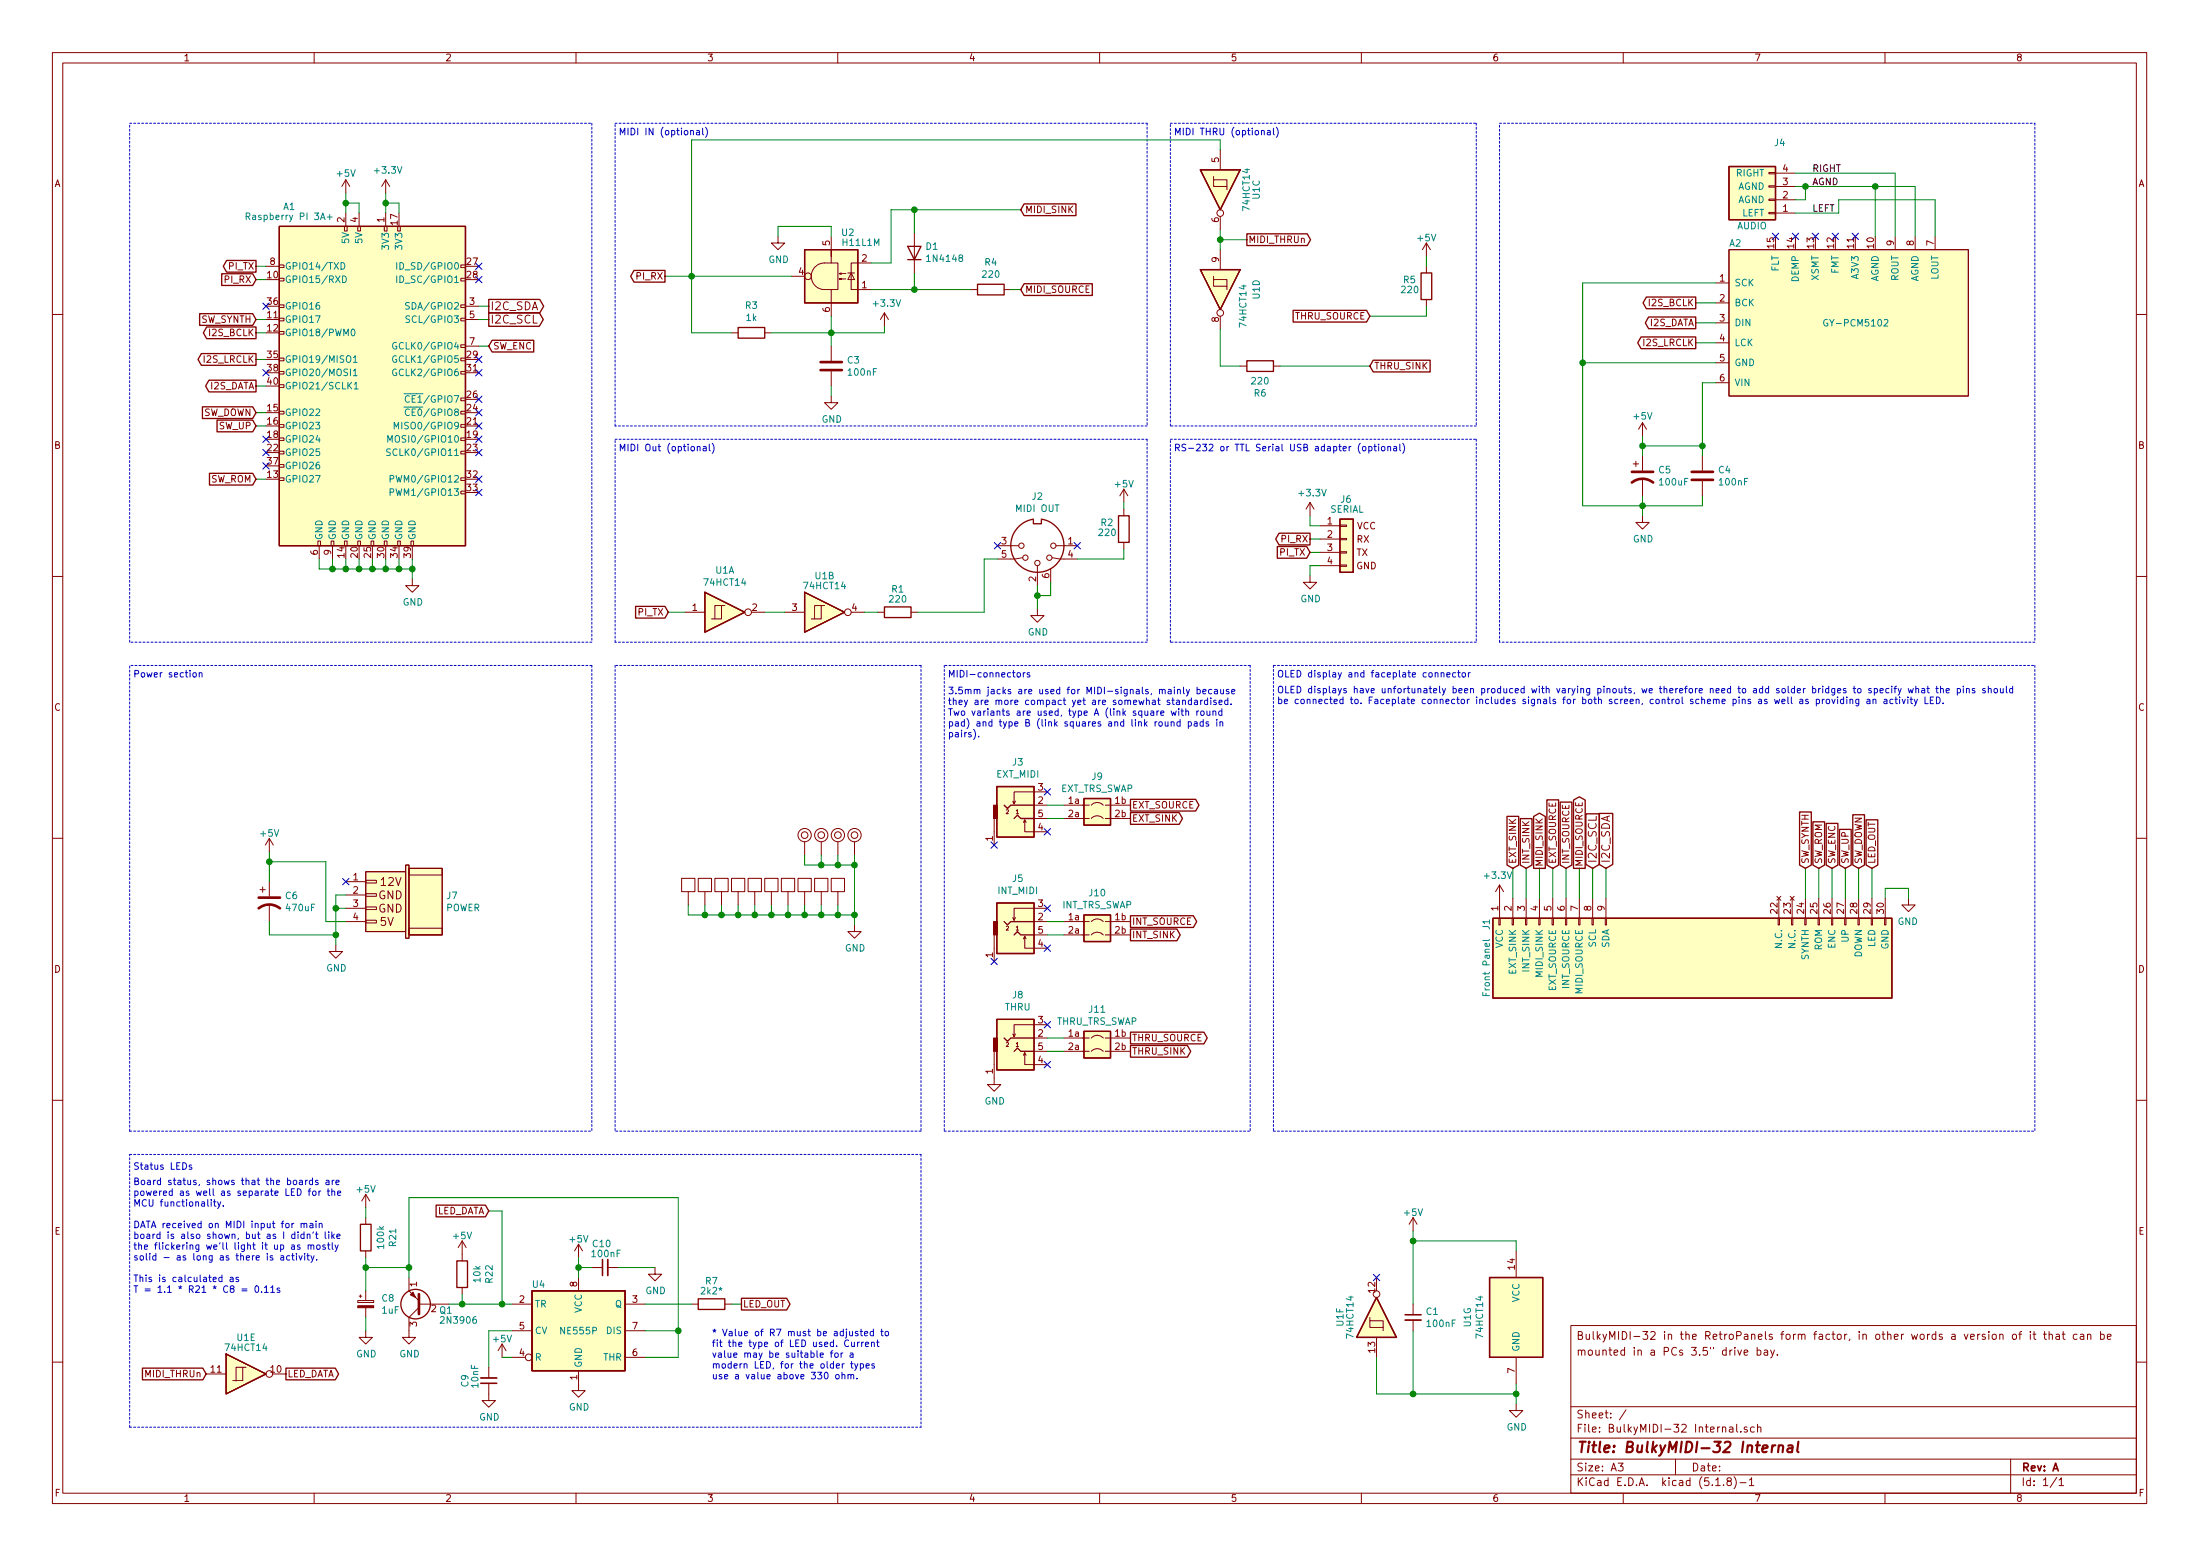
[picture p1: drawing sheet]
EESchema Schematic File Version 4
EELAYER 30 0
EELAYER END
$Descr A3 16535 11693
encoding utf-8
Sheet 1 1
Title "BulkyMIDI-32 Internal"
Date ""
Rev "A"
Comp ""
Comment1 ""
Comment2 ""
Comment3 "mounted in a PCs 3.5\" drive bay."
Comment4 "BulkyMIDI-32 in the RetroPanels form factor, in other words a version of it that can be"
$EndDescr
$Comp
L BulkyMIDI:Internal_Panel J1
U 1 1
P 12475 6950
F 0 "J1" H 12425 8250 50  0000 L CNN
F 1 "Front Panel" H 12575 8250 50  0000 L CNN
F 2 "BulkyMIDI-32:Internal_Panel" H 12475 6950 50  0001 C CNN
F 3 "~" H 12475 6950 50  0001 C CNN
	1    12475 6950
	0    -1   1    0   
$EndComp
$Comp
L power:GND #PWR0101
U 1 1
P 14350 6750
F 0 "#PWR0101" H 14350 6500 50  0001 C CNN
F 1 "GND" H 14355 6577 50  0000 C CNN
F 2 "" H 14350 6750 50  0001 C CNN
F 3 "" H 14350 6750 50  0001 C CNN
	1    14350 6750
	-1   0    0    -1  
$EndComp
Wire Wire Line
	14175 6750 14175 6675
$Comp
L power:+3.3V #PWR0118
U 1 1
P 11275 6750
F 0 "#PWR0118" H 11275 6600 50  0001 C CNN
F 1 "+3.3V" H 11290 6923 50  0000 C CNN
F 2 "" H 11275 6750 50  0001 C CNN
F 3 "" H 11275 6750 50  0001 C CNN
	1    11275 6750
	-1   0    0    -1  
$EndComp
Text GLabel 13575 6525 1    50   Input ~ 0
SW_SYNTH
Text GLabel 13875 6525 1    50   Input ~ 0
SW_UP
Text GLabel 13675 6525 1    50   Input ~ 0
SW_ROM
Text GLabel 13975 6525 1    50   Input ~ 0
SW_DOWN
Text GLabel 13775 6525 1    50   Input ~ 0
SW_ENC
Wire Wire Line
	13775 6525 13775 6750
Wire Wire Line
	13575 6750 13575 6525
Wire Wire Line
	13675 6750 13675 6525
Wire Wire Line
	13875 6750 13875 6525
Wire Wire Line
	13975 6750 13975 6525
Text GLabel 12075 6525 1    60   Input ~ 0
I2C_SDA
Text GLabel 11975 6525 1    60   Input ~ 0
I2C_SCL
Wire Wire Line
	11975 6525 11975 6750
Wire Wire Line
	12075 6750 12075 6525
Wire Wire Line
	14350 6750 14350 6675
Wire Wire Line
	14175 6675 14350 6675
Wire Wire Line
	11400 9325 11400 9400
$Comp
L power:GND #PWR0121
U 1 1
P 11400 10550
F 0 "#PWR0121" H 11400 10300 50  0001 C CNN
F 1 "GND" H 11405 10377 50  0000 C CNN
F 2 "" H 11400 10550 50  0001 C CNN
F 3 "" H 11400 10550 50  0001 C CNN
	1    11400 10550
	1    0    0    -1  
$EndComp
$Comp
L 74xx:74HC14 U1
U 7 1
P 11400 9900
F 0 "U1" V 11033 9900 50  0000 C CNN
F 1 "74HCT14" V 11124 9900 50  0000 C CNN
F 2 "Package_DIP:DIP-14_W7.62mm_Socket_LongPads" H 11400 9900 50  0001 C CNN
F 3 "http://www.ti.com/lit/gpn/sn74HC14" H 11400 9900 50  0001 C CNN
	7    11400 9900
	1    0    0    -1  
$EndComp
Wire Wire Line
	11400 10550 11400 10475
Wire Wire Line
	11400 10475 11400 10400
Connection ~ 11400 10475
Wire Notes Line
	975  8500 4450 8500
Wire Notes Line
	6925 8500 4625 8500
Wire Wire Line
	2025 7025 2025 6925
Wire Wire Line
	2525 7025 2525 7100
Wire Wire Line
	2525 7025 2025 7025
Wire Wire Line
	2450 6475 2450 6925
Wire Wire Line
	2025 6475 2025 6625
Wire Wire Line
	2025 6475 2025 6400
Connection ~ 2025 6475
Wire Wire Line
	2025 6475 2450 6475
Wire Notes Line
	9575 8500 15300 8500
Wire Wire Line
	10350 10200 10350 10475
NoConn ~ 10350 9600
$Comp
L 74xx:74HC14 U1
U 5 1
P 1850 10325
F 0 "U1" H 1850 10600 50  0000 C CNN
F 1 "74HCT14" H 1850 10525 50  0000 C CNN
F 2 "Package_DIP:DIP-14_W7.62mm_Socket_LongPads" H 1850 10325 50  0001 C CNN
F 3 "http://www.ti.com/lit/gpn/sn74HC14" H 1850 10325 50  0001 C CNN
	5    1850 10325
	1    0    0    -1  
$EndComp
Wire Notes Line
	7100 8500 9400 8500
Wire Wire Line
	10625 9250 10625 9325
Wire Wire Line
	11400 9325 10625 9325
Connection ~ 10625 9325
Wire Wire Line
	10625 9325 10625 9800
Wire Wire Line
	10350 10475 10625 10475
Wire Wire Line
	10625 10475 11400 10475
Connection ~ 10625 10475
Wire Wire Line
	10625 10000 10625 10475
$Comp
L power:+5V #PWR020
U 1 1
P 10625 9250
F 0 "#PWR020" H 10625 9100 50  0001 C CNN
F 1 "+5V" H 10625 9390 50  0000 C CNN
F 2 "" H 10625 9250 50  0000 C CNN
F 3 "" H 10625 9250 50  0000 C CNN
	1    10625 9250
	1    0    0    -1  
$EndComp
$Comp
L 74xx:74HC14 U1
U 6 1
P 10350 9900
F 0 "U1" H 10350 10175 50  0000 C CNN
F 1 "74HCT14" H 10350 10100 50  0000 C CNN
F 2 "Package_DIP:DIP-14_W7.62mm_Socket_LongPads" H 10350 9900 50  0001 C CNN
F 3 "http://www.ti.com/lit/gpn/sn74HC14" H 10350 9900 50  0001 C CNN
	6    10350 9900
	0    -1   -1   0   
$EndComp
$Comp
L Device:CP1 C6
U 1 1
P 2025 6775
F 0 "C6" H 2140 6821 50  0000 L CNN
F 1 "470uF" H 2140 6730 50  0000 L CNN
F 2 "Capacitor_THT:CP_Radial_D8.0mm_P3.50mm" H 2025 6775 50  0001 C CNN
F 3 "~" H 2025 6775 50  0001 C CNN
	1    2025 6775
	1    0    0    -1  
$EndComp
$Comp
L Device:C_Small C1
U 1 1
P 10625 9900
F 0 "C1" H 10717 9946 50  0000 L CNN
F 1 "100nF" H 10717 9855 50  0000 L CNN
F 2 "Capacitor_THT:C_Disc_D5.0mm_W2.5mm_P5.00mm" H 10625 9900 50  0001 C CNN
F 3 "~" H 10625 9900 50  0001 C CNN
	1    10625 9900
	1    0    0    -1  
$EndComp
$Comp
L power:+5V #PWR0106
U 1 1
P 2025 6400
F 0 "#PWR0106" H 2025 6250 50  0001 C CNN
F 1 "+5V" H 2025 6540 50  0000 C CNN
F 2 "" H 2025 6400 50  0000 C CNN
F 3 "" H 2025 6400 50  0000 C CNN
	1    2025 6400
	1    0    0    -1  
$EndComp
NoConn ~ 2600 6625
Connection ~ 2525 7025
Wire Wire Line
	2525 7025 2525 6825
$Comp
L power:GND #PWR02
U 1 1
P 2525 7100
F 0 "#PWR02" H 2525 6850 50  0001 C CNN
F 1 "GND" H 2530 6927 50  0000 C CNN
F 2 "" H 2525 7100 50  0001 C CNN
F 3 "" H 2525 7100 50  0001 C CNN
	1    2525 7100
	1    0    0    -1  
$EndComp
Wire Wire Line
	2600 6825 2525 6825
Connection ~ 2525 6825
Wire Wire Line
	2525 6725 2525 6825
Wire Wire Line
	2600 6725 2525 6725
Wire Wire Line
	2450 6925 2600 6925
$Comp
L floppy:Power_Input J7
U 1 1
P 2800 6725
F 0 "J7" H 3353 6721 50  0000 L CNN
F 1 "POWER" H 3353 6630 50  0000 L CNN
F 2 "RetroPanel:Molex_KK-254_1x04_P2.54mm_Horizontal" H 2800 6725 50  0001 C CNN
F 3 "~" H 2800 6725 50  0001 C CNN
	1    2800 6725
	1    0    0    -1  
$EndComp
Wire Wire Line
	6050 6425 6050 6500
$Comp
L mounting:Mounting_Pin M16
U 1 1
P 6050 6275
F 0 "M16" H 6050 6375 50  0001 C CNN
F 1 "Mounting_Pin" H 6050 6200 50  0001 C CNN
F 2 "mounting:M3_pin" H 6050 6275 50  0001 C CNN
F 3 "~" H 6050 6275 50  0001 C CNN
	1    6050 6275
	1    0    0    -1  
$EndComp
Wire Wire Line
	5175 6800 5175 6875
$Comp
L mounting:Mounting_Pad M15
U 1 1
P 5175 6650
F 0 "M15" H 5175 6750 50  0001 C CNN
F 1 "Mounting_Pad" H 5175 6575 50  0001 C CNN
F 2 "mounting:Pad_pin" H 5175 6650 50  0001 C CNN
F 3 "~" H 5175 6650 50  0001 C CNN
	1    5175 6650
	1    0    0    -1  
$EndComp
Wire Wire Line
	5300 6800 5300 6875
$Comp
L mounting:Mounting_Pad M14
U 1 1
P 5300 6650
F 0 "M14" H 5300 6750 50  0001 C CNN
F 1 "Mounting_Pad" H 5300 6575 50  0001 C CNN
F 2 "mounting:B.Pad_pin" H 5300 6650 50  0001 C CNN
F 3 "~" H 5300 6650 50  0001 C CNN
	1    5300 6650
	1    0    0    -1  
$EndComp
Wire Wire Line
	5175 6875 5300 6875
Wire Wire Line
	5425 6800 5425 6875
$Comp
L mounting:Mounting_Pad M13
U 1 1
P 5425 6650
F 0 "M13" H 5425 6750 50  0001 C CNN
F 1 "Mounting_Pad" H 5425 6575 50  0001 C CNN
F 2 "mounting:Pad_pin" H 5425 6650 50  0001 C CNN
F 3 "~" H 5425 6650 50  0001 C CNN
	1    5425 6650
	1    0    0    -1  
$EndComp
Connection ~ 5425 6875
Connection ~ 5300 6875
Wire Wire Line
	5300 6875 5425 6875
Wire Wire Line
	5425 6875 5550 6875
Connection ~ 5550 6875
Wire Wire Line
	5550 6800 5550 6875
$Comp
L mounting:Mounting_Pad M12
U 1 1
P 5550 6650
F 0 "M12" H 5550 6750 50  0001 C CNN
F 1 "Mounting_Pad" H 5550 6575 50  0001 C CNN
F 2 "mounting:Pad_pin" H 5550 6650 50  0001 C CNN
F 3 "~" H 5550 6650 50  0001 C CNN
	1    5550 6650
	1    0    0    -1  
$EndComp
Wire Wire Line
	5550 6875 5675 6875
Connection ~ 5675 6875
Wire Wire Line
	5675 6800 5675 6875
$Comp
L mounting:Mounting_Pad M11
U 1 1
P 5675 6650
F 0 "M11" H 5675 6750 50  0001 C CNN
F 1 "Mounting_Pad" H 5675 6575 50  0001 C CNN
F 2 "mounting:Pad_pin" H 5675 6650 50  0001 C CNN
F 3 "~" H 5675 6650 50  0001 C CNN
	1    5675 6650
	1    0    0    -1  
$EndComp
Connection ~ 5925 6875
Wire Wire Line
	5925 6800 5925 6875
Wire Wire Line
	5675 6875 5800 6875
Wire Wire Line
	5800 6875 5925 6875
Connection ~ 5800 6875
Wire Wire Line
	5800 6800 5800 6875
$Comp
L mounting:Mounting_Pad M9
U 1 1
P 5800 6650
F 0 "M9" H 5800 6750 50  0001 C CNN
F 1 "Mounting_Pad" H 5800 6575 50  0001 C CNN
F 2 "mounting:Pad_pin" H 5800 6650 50  0001 C CNN
F 3 "~" H 5800 6650 50  0001 C CNN
	1    5800 6650
	1    0    0    -1  
$EndComp
$Comp
L mounting:Mounting_Pad M10
U 1 1
P 5925 6650
F 0 "M10" H 5925 6750 50  0001 C CNN
F 1 "Mounting_Pad" H 5925 6575 50  0001 C CNN
F 2 "mounting:Pad_pin" H 5925 6650 50  0001 C CNN
F 3 "~" H 5925 6650 50  0001 C CNN
	1    5925 6650
	1    0    0    -1  
$EndComp
Wire Wire Line
	5925 6875 6050 6875
Connection ~ 6050 6875
Wire Wire Line
	6050 6800 6050 6875
Wire Wire Line
	6050 6875 6175 6875
Connection ~ 6175 6875
Wire Wire Line
	6175 6800 6175 6875
Wire Wire Line
	6175 6875 6300 6875
Wire Wire Line
	6300 6875 6425 6875
Connection ~ 6300 6875
Wire Wire Line
	6300 6800 6300 6875
$Comp
L mounting:Mounting_Pad M7
U 1 1
P 6050 6650
F 0 "M7" H 6050 6750 50  0001 C CNN
F 1 "Mounting_Pad" H 6050 6575 50  0001 C CNN
F 2 "mounting:B.Pad_pin" H 6050 6650 50  0001 C CNN
F 3 "~" H 6050 6650 50  0001 C CNN
	1    6050 6650
	1    0    0    -1  
$EndComp
$Comp
L mounting:Mounting_Pad M8
U 1 1
P 6175 6650
F 0 "M8" H 6175 6750 50  0001 C CNN
F 1 "Mounting_Pad" H 6175 6575 50  0001 C CNN
F 2 "mounting:Pad_pin" H 6175 6650 50  0001 C CNN
F 3 "~" H 6175 6650 50  0001 C CNN
	1    6175 6650
	1    0    0    -1  
$EndComp
Wire Wire Line
	6425 6875 6425 6950
Connection ~ 6425 6875
Wire Wire Line
	6425 6500 6425 6875
$Comp
L mounting:Mounting_Pad M5
U 1 1
P 6300 6650
F 0 "M5" H 6300 6750 50  0001 C CNN
F 1 "Mounting_Pad" H 6300 6575 50  0001 C CNN
F 2 "mounting:Pad_pin" H 6300 6650 50  0001 C CNN
F 3 "~" H 6300 6650 50  0001 C CNN
	1    6300 6650
	1    0    0    -1  
$EndComp
Connection ~ 6425 6500
Wire Wire Line
	6425 6425 6425 6500
Wire Wire Line
	6300 6500 6425 6500
Connection ~ 6300 6500
Wire Wire Line
	6300 6425 6300 6500
Wire Wire Line
	6050 6500 6175 6500
Wire Wire Line
	6175 6500 6300 6500
Connection ~ 6175 6500
Wire Wire Line
	6175 6425 6175 6500
$Comp
L power:GND #PWR0111
U 1 1
P 6425 6950
F 0 "#PWR0111" H 6425 6700 50  0001 C CNN
F 1 "GND" H 6430 6777 50  0000 C CNN
F 2 "" H 6425 6950 50  0001 C CNN
F 3 "" H 6425 6950 50  0001 C CNN
	1    6425 6950
	1    0    0    -1  
$EndComp
$Comp
L mounting:Mounting_Pin M3
U 1 1
P 6425 6275
F 0 "M3" H 6425 6375 50  0001 C CNN
F 1 "Mounting_Pin" H 6425 6200 50  0001 C CNN
F 2 "mounting:M3_pin" H 6425 6275 50  0001 C CNN
F 3 "~" H 6425 6275 50  0001 C CNN
	1    6425 6275
	1    0    0    -1  
$EndComp
$Comp
L mounting:Mounting_Pin M2
U 1 1
P 6300 6275
F 0 "M2" H 6300 6375 50  0001 C CNN
F 1 "Mounting_Pin" H 6300 6200 50  0001 C CNN
F 2 "mounting:M3_pin" H 6300 6275 50  0001 C CNN
F 3 "~" H 6300 6275 50  0001 C CNN
	1    6300 6275
	1    0    0    -1  
$EndComp
$Comp
L mounting:Mounting_Pin M1
U 1 1
P 6175 6275
F 0 "M1" H 6175 6375 50  0001 C CNN
F 1 "Mounting_Pin" H 6175 6200 50  0001 C CNN
F 2 "mounting:M3_pin" H 6175 6275 50  0001 C CNN
F 3 "~" H 6175 6275 50  0001 C CNN
	1    6175 6275
	1    0    0    -1  
$EndComp
Text Label 13625 1400 0    50   ~ 0
AGND
Wire Wire Line
	13500 1300 14250 1300
Wire Wire Line
	13825 1500 14550 1500
Text Label 13625 1600 0    50   ~ 0
LEFT
Text Label 13625 1300 0    50   ~ 0
RIGHT
Wire Wire Line
	13500 1600 13825 1600
Wire Wire Line
	13825 1600 13825 1500
Wire Wire Line
	13500 1400 13575 1400
Connection ~ 13575 1400
Wire Wire Line
	13575 1500 13575 1400
Wire Wire Line
	13500 1500 13575 1500
$Comp
L BulkyMIDI:Analog_Audio J4
U 1 1
P 13300 1500
F 0 "J4" H 13218 1075 50  0000 C CNN
F 1 "AUDIO" H 13425 1700 50  0000 C CNN
F 2 "Connector_PinHeader_2.54mm:PinHeader_1x04_P2.54mm_Horizontal" H 13300 1500 50  0001 C CNN
F 3 "~" H 13300 1500 50  0001 C CNN
	1    13300 1500
	-1   0    0    1   
$EndComp
Wire Wire Line
	5750 4600 5900 4600
Wire Wire Line
	9175 1725 9175 1800
Wire Notes Line
	975  8500 975  5000
Wire Notes Line
	4450 5000 4450 8500
Wire Notes Line
	4450 5000 975  5000
Text Notes 1000 5100 0    50   ~ 0
Power section
Wire Notes Line
	4625 5000 4625 8500
Wire Notes Line
	6925 5000 4625 5000
Wire Notes Line
	6925 5000 6925 8500
$Comp
L Device:R R6
U 1 1
P 9475 2750
F 0 "R6" V 9268 2750 50  0000 C CNN
F 1 "220" V 9359 2750 50  0000 C CNN
F 2 "resistor:R_Axial_DIN0207_L6.3mm_D2.5mm_P10.16mm_Horizontal" V 9405 2750 50  0001 C CNN
F 3 "~" H 9475 2750 50  0001 C CNN
	1    9475 2750
	0    -1   -1   0   
$EndComp
$Comp
L power:+5V #PWR019
U 1 1
P 10725 1925
F 0 "#PWR019" H 10725 1775 50  0001 C CNN
F 1 "+5V" H 10725 2065 50  0000 C CNN
F 2 "" H 10725 1925 50  0000 C CNN
F 3 "" H 10725 1925 50  0000 C CNN
	1    10725 1925
	1    0    0    -1  
$EndComp
$Comp
L Device:R R5
U 1 1
P 10725 2150
F 0 "R5" H 10650 2200 50  0000 R CNN
F 1 "220" H 10675 2125 50  0000 R CNN
F 2 "resistor:R_Axial_DIN0207_L6.3mm_D2.5mm_P10.16mm_Horizontal" V 10655 2150 50  0001 C CNN
F 3 "~" H 10725 2150 50  0001 C CNN
	1    10725 2150
	1    0    0    -1  
$EndComp
Wire Wire Line
	10725 2300 10725 2375
Wire Wire Line
	10725 1925 10725 2000
Wire Wire Line
	10300 2375 10725 2375
Wire Wire Line
	9175 2750 9175 2475
Wire Wire Line
	9325 2750 9175 2750
Wire Notes Line
	9575 5000 15300 5000
Wire Wire Line
	14550 1500 14550 1775
Wire Wire Line
	14250 1300 14250 1775
Wire Wire Line
	14400 1400 14400 1775
Wire Wire Line
	14100 1400 14100 1775
Wire Wire Line
	14100 1400 14400 1400
Wire Wire Line
	13575 1400 14100 1400
Connection ~ 14100 1400
Wire Wire Line
	5200 1050 9175 1050
Wire Wire Line
	9175 1050 9175 1125
Wire Wire Line
	6900 4600 7400 4600
Wire Wire Line
	6500 4600 6600 4600
Text Notes 9600 5300 0    50   ~ 0
OLED displays have unfortunately been produced with varying pinouts, we therefore need to add solder bridges to specify what the pins should\nbe connected to. Faceplate connector includes signals for both screen, control scheme pins as well as providing an activity LED.
Text Notes 9600 5100 0    50   ~ 0
OLED display and faceplate connector
Wire Notes Line
	9400 5000 7100 5000
Wire Notes Line
	9575 5000 9575 8500
Wire Notes Line
	9400 5000 9400 8500
Wire Notes Line
	7100 5000 7100 8500
Wire Notes Line
	15300 5000 15300 8500
Wire Notes Line
	975  925  4450 925 
Wire Notes Line
	975  4825 975  925 
Wire Notes Line
	4450 4825 975  4825
Wire Notes Line
	4450 925  4450 4825
Wire Notes Line
	15300 4825 11275 4825
Wire Notes Line
	15300 925  15300 4825
Wire Notes Line
	11275 925  15300 925 
Wire Notes Line
	11275 4825 11275 925 
Text Notes 8825 3400 0    50   ~ 0
RS-232 or TTL Serial USB adapter (optional)
Wire Notes Line
	8800 4825 8800 3300
Wire Notes Line
	11100 4825 8800 4825
Wire Notes Line
	11100 3300 11100 4825
Wire Notes Line
	8800 3300 11100 3300
Wire Wire Line
	9850 4150 9925 4150
Text GLabel 9850 4150 0    50   Input ~ 0
PI_TX
Wire Wire Line
	9850 4050 9925 4050
Text GLabel 9850 4050 0    50   Output ~ 0
PI_RX
$Comp
L power:GND #PWR0109
U 1 1
P 9850 4325
F 0 "#PWR0109" H 9850 4075 50  0001 C CNN
F 1 "GND" H 9855 4152 50  0000 C CNN
F 2 "" H 9850 4325 50  0001 C CNN
F 3 "" H 9850 4325 50  0001 C CNN
	1    9850 4325
	1    0    0    -1  
$EndComp
Wire Wire Line
	9850 4250 9850 4325
Wire Wire Line
	9925 4250 9850 4250
Wire Wire Line
	9850 3950 9925 3950
Wire Wire Line
	9850 3875 9850 3950
$Comp
L power:+3.3V #PWR0108
U 1 1
P 9850 3875
F 0 "#PWR0108" H 9850 3725 50  0001 C CNN
F 1 "+3.3V" H 9865 4048 50  0000 C CNN
F 2 "" H 9850 3875 50  0001 C CNN
F 3 "" H 9850 3875 50  0001 C CNN
	1    9850 3875
	1    0    0    -1  
$EndComp
$Comp
L BulkyMIDI:Serial_Adapter J6
U 1 1
P 10125 4050
F 0 "J6" H 10075 4350 50  0000 L CNN
F 1 "SERIAL" H 10000 4275 50  0000 L CNN
F 2 "Connector_PinHeader_2.54mm:PinHeader_1x04_P2.54mm_Vertical" H 10125 4050 50  0001 C CNN
F 3 "~" H 10125 4050 50  0001 C CNN
	1    10125 4050
	1    0    0    -1  
$EndComp
Text Notes 4650 1025 0    50   ~ 0
MIDI IN (optional)
Wire Wire Line
	6250 1700 6250 1775
Wire Wire Line
	3600 2600 3675 2600
Text GLabel 3675 2600 2    50   Input ~ 0
SW_ENC
Wire Wire Line
	1925 2400 2000 2400
Wire Wire Line
	2000 3200 1925 3200
Wire Wire Line
	1925 3100 2000 3100
Wire Wire Line
	2000 3600 1925 3600
Text GLabel 1925 3100 0    50   Input ~ 0
SW_DOWN
Text GLabel 1925 3200 0    50   Input ~ 0
SW_UP
Text GLabel 1925 3600 0    50   Input ~ 0
SW_ROM
Text GLabel 1925 2400 0    50   Input ~ 0
SW_SYNTH
Wire Wire Line
	6250 2375 6250 2500
Wire Wire Line
	6650 2450 6650 2500
$Comp
L power:+3.3V #PWR0107
U 1 1
P 6650 2450
F 0 "#PWR0107" H 6650 2300 50  0001 C CNN
F 1 "+3.3V" H 6665 2623 50  0000 C CNN
F 2 "" H 6650 2450 50  0001 C CNN
F 3 "" H 6650 2450 50  0001 C CNN
	1    6650 2450
	1    0    0    -1  
$EndComp
Wire Wire Line
	5850 1775 5850 1700
$Comp
L power:GND #PWR0105
U 1 1
P 5850 1775
F 0 "#PWR0105" H 5850 1525 50  0001 C CNN
F 1 "GND" H 5855 1602 50  0000 C CNN
F 2 "" H 5850 1775 50  0001 C CNN
F 3 "" H 5850 1775 50  0001 C CNN
	1    5850 1775
	1    0    0    -1  
$EndComp
Wire Notes Line
	4625 4825 4625 3300
Wire Notes Line
	8625 4825 4625 4825
Wire Notes Line
	8625 3300 8625 4825
Wire Notes Line
	4625 3300 8625 3300
Wire Notes Line
	8800 3200 8800 925 
Wire Notes Line
	11100 3200 8800 3200
Wire Notes Line
	11100 925  11100 3200
Wire Notes Line
	8800 925  11100 925 
Wire Wire Line
	5000 2075 5200 2075
Wire Notes Line
	4625 925  8625 925 
Wire Notes Line
	4625 3200 4625 925 
Wire Notes Line
	8625 3200 4625 3200
Wire Notes Line
	8625 925  8625 3200
Wire Wire Line
	6250 2975 6250 2900
Wire Wire Line
	11900 2725 12900 2725
Wire Wire Line
	11900 2125 12900 2125
Wire Wire Line
	11900 2725 11900 2125
Connection ~ 11900 2725
Wire Wire Line
	11900 3800 11900 2725
Wire Wire Line
	11900 3800 12350 3800
Wire Wire Line
	12350 3800 12800 3800
Wire Wire Line
	12350 3800 12350 3875
Wire Wire Line
	12350 3800 12350 3725
Connection ~ 12350 3800
Wire Wire Line
	12800 2875 12900 2875
Wire Wire Line
	12800 3350 12800 3425
Wire Wire Line
	12350 3350 12350 3425
Wire Wire Line
	12350 3350 12800 3350
Connection ~ 12800 3350
Wire Wire Line
	12800 2875 12800 3350
Connection ~ 12350 3350
Wire Wire Line
	12350 3275 12350 3350
$Comp
L power:+5V #PWR0104
U 1 1
P 12350 3275
F 0 "#PWR0104" H 12350 3125 50  0001 C CNN
F 1 "+5V" H 12350 3425 50  0000 C CNN
F 2 "" H 12350 3275 50  0001 C CNN
F 3 "" H 12350 3275 50  0001 C CNN
	1    12350 3275
	1    0    0    -1  
$EndComp
Wire Wire Line
	12750 2575 12900 2575
Wire Wire Line
	12750 2425 12900 2425
Wire Wire Line
	12750 2275 12900 2275
NoConn ~ 3600 2000
NoConn ~ 3600 2100
NoConn ~ 3600 2700
NoConn ~ 3600 2800
NoConn ~ 3600 3000
NoConn ~ 3600 3100
NoConn ~ 3600 3200
NoConn ~ 3600 3300
NoConn ~ 3600 3400
NoConn ~ 3600 3600
NoConn ~ 3600 3700
NoConn ~ 2000 3500
NoConn ~ 2000 3400
NoConn ~ 2000 3300
NoConn ~ 2000 2800
NoConn ~ 2000 2300
Wire Wire Line
	2900 1450 2900 1525
Wire Wire Line
	2600 1450 2600 1525
Wire Wire Line
	3000 1525 3000 1600
Wire Wire Line
	2900 1525 3000 1525
Wire Wire Line
	2700 1525 2700 1600
Wire Wire Line
	2600 1525 2700 1525
Wire Wire Line
	1925 2700 2000 2700
Wire Wire Line
	1925 2900 2000 2900
Text GLabel 5000 2075 0    50   Output ~ 0
PI_RX
Wire Wire Line
	1925 2100 2000 2100
Text GLabel 1925 2100 0    50   Input ~ 0
PI_RX
Wire Wire Line
	1925 2000 2000 2000
Text GLabel 1925 2000 0    50   Output ~ 0
PI_TX
Wire Wire Line
	6875 1575 6700 1575
Wire Wire Line
	6875 1575 6875 1750
Wire Wire Line
	6700 1575 6700 1975
Text Notes 8825 1025 0    50   ~ 0
MIDI THRU (optional)
Text Notes 4650 3400 0    50   ~ 0
MIDI Out (optional)
$Comp
L Device:R R1
U 1 1
P 6750 4600
F 0 "R1" V 6575 4600 50  0000 C CNN
F 1 "220" V 6650 4600 50  0000 C CNN
F 2 "resistor:R_Axial_DIN0207_L6.3mm_D2.5mm_P10.16mm_Horizontal" V 6680 4600 50  0001 C CNN
F 3 "~" H 6750 4600 50  0001 C CNN
	1    6750 4600
	0    1    1    0   
$EndComp
Wire Wire Line
	5025 4600 5150 4600
Text GLabel 5025 4600 0    50   Input ~ 0
PI_TX
Wire Wire Line
	5200 1050 5200 2075
Wire Wire Line
	5200 2075 5200 2500
Connection ~ 5200 2075
$Comp
L 74xx:74HC14 U1
U 4 1
P 9175 2175
F 0 "U1" H 9175 2450 50  0000 C CNN
F 1 "74HCT14" H 9300 2350 50  0000 C CNN
F 2 "Package_DIP:DIP-14_W7.62mm_Socket_LongPads" H 9175 2175 50  0001 C CNN
F 3 "http://www.ti.com/lit/gpn/sn74HC14" H 9175 2175 50  0001 C CNN
	4    9175 2175
	0    1    1    0   
$EndComp
$Comp
L 74xx:74HC14 U1
U 3 1
P 9175 1425
F 0 "U1" H 9175 1700 50  0000 C CNN
F 1 "74HCT14" H 9175 1625 50  0000 C CNN
F 2 "Package_DIP:DIP-14_W7.62mm_Socket_LongPads" H 9175 1425 50  0001 C CNN
F 3 "http://www.ti.com/lit/gpn/sn74HC14" H 9175 1425 50  0001 C CNN
	3    9175 1425
	0    1    1    0   
$EndComp
$Comp
L 74xx:74HC14 U1
U 2 1
P 6200 4600
F 0 "U1" H 6200 4875 50  0000 C CNN
F 1 "74HCT14" H 6200 4800 50  0000 C CNN
F 2 "Package_DIP:DIP-14_W7.62mm_Socket_LongPads" H 6200 4600 50  0001 C CNN
F 3 "http://www.ti.com/lit/gpn/sn74HC14" H 6200 4600 50  0001 C CNN
	2    6200 4600
	1    0    0    -1  
$EndComp
$Comp
L 74xx:74HC14 U1
U 1 1
P 5450 4600
F 0 "U1" H 5450 4917 50  0000 C CNN
F 1 "74HCT14" H 5450 4826 50  0000 C CNN
F 2 "Package_DIP:DIP-14_W7.62mm_Socket_LongPads" H 5450 4600 50  0001 C CNN
F 3 "http://www.ti.com/lit/gpn/sn74HC14" H 5450 4600 50  0001 C CNN
	1    5450 4600
	1    0    0    -1  
$EndComp
NoConn ~ 13350 1775
NoConn ~ 13500 1775
NoConn ~ 13650 1775
NoConn ~ 13800 1775
NoConn ~ 13950 1775
Text GLabel 12750 2575 0    50   Output ~ 0
I2S_LRCLK
Text GLabel 12750 2425 0    50   Output ~ 0
I2S_DATA
Text GLabel 1925 2900 0    50   Output ~ 0
I2S_DATA
Text GLabel 12750 2275 0    50   Output ~ 0
I2S_BCLK
$Comp
L gy-pcm5102:GY-PCM5102 A2
U 1 1
P 13900 2425
F 0 "A2" H 13000 3025 50  0000 L CNN
F 1 "GY-PCM5102" H 13700 2425 50  0000 L CNN
F 2 "BulkyMIDI-32:GY-PCM5102" H 13200 2325 50  0001 C CNN
F 3 "" H 13200 2325 50  0001 C CNN
	1    13900 2425
	1    0    0    -1  
$EndComp
$Comp
L power:GND #PWR016
U 1 1
P 12350 3875
F 0 "#PWR016" H 12350 3625 50  0001 C CNN
F 1 "GND" H 12355 3702 50  0000 C CNN
F 2 "" H 12350 3875 50  0001 C CNN
F 3 "" H 12350 3875 50  0001 C CNN
	1    12350 3875
	1    0    0    -1  
$EndComp
Wire Wire Line
	12800 3725 12800 3800
$Comp
L Device:CP1 C5
U 1 1
P 12350 3575
F 0 "C5" H 12465 3621 50  0000 L CNN
F 1 "100uF" H 12465 3530 50  0000 L CNN
F 2 "Capacitor_THT:CP_Radial_D6.3mm_P2.50mm" H 12350 3575 50  0001 C CNN
F 3 "~" H 12350 3575 50  0001 C CNN
	1    12350 3575
	1    0    0    -1  
$EndComp
Text GLabel 1925 2700 0    50   Output ~ 0
I2S_LRCLK
Text GLabel 1925 2500 0    50   Output ~ 0
I2S_BCLK
$Comp
L Device:C C4
U 1 1
P 12800 3575
F 0 "C4" H 12915 3621 50  0000 L CNN
F 1 "100nF" H 12915 3530 50  0000 L CNN
F 2 "Capacitor_THT:C_Rect_L7.0mm_W2.0mm_P5.00mm" H 12838 3425 50  0001 C CNN
F 3 "~" H 12800 3575 50  0001 C CNN
	1    12800 3575
	1    0    0    -1  
$EndComp
$Comp
L Device:R R4
U 1 1
P 7450 2175
F 0 "R4" V 7243 2175 50  0000 C CNN
F 1 "220" V 7334 2175 50  0000 C CNN
F 2 "resistor:R_Axial_DIN0207_L6.3mm_D2.5mm_P10.16mm_Horizontal" V 7380 2175 50  0001 C CNN
F 3 "~" H 7450 2175 50  0001 C CNN
	1    7450 2175
	0    1    1    0   
$EndComp
Wire Wire Line
	5500 2500 5200 2500
Wire Wire Line
	5800 2500 6250 2500
Wire Wire Line
	5200 2075 5950 2075
Connection ~ 6250 2500
Wire Wire Line
	6250 2600 6250 2500
$Comp
L power:GND #PWR013
U 1 1
P 6250 2975
F 0 "#PWR013" H 6250 2725 50  0001 C CNN
F 1 "GND" H 6255 2802 50  0000 C CNN
F 2 "" H 6250 2975 50  0001 C CNN
F 3 "" H 6250 2975 50  0001 C CNN
	1    6250 2975
	1    0    0    -1  
$EndComp
Wire Wire Line
	6250 2500 6650 2500
Wire Wire Line
	5850 1700 6250 1700
Wire Wire Line
	6875 2175 6550 2175
Wire Wire Line
	7300 2175 6875 2175
Connection ~ 6875 2175
Wire Wire Line
	6875 2050 6875 2175
Wire Wire Line
	6700 1975 6550 1975
$Comp
L Device:C C3
U 1 1
P 6250 2750
F 0 "C3" H 6365 2796 50  0000 L CNN
F 1 "100nF" H 6365 2705 50  0000 L CNN
F 2 "Capacitor_THT:C_Rect_L7.0mm_W2.0mm_P5.00mm" H 6288 2600 50  0001 C CNN
F 3 "~" H 6250 2750 50  0001 C CNN
	1    6250 2750
	1    0    0    -1  
$EndComp
$Comp
L Device:R R3
U 1 1
P 5650 2500
F 0 "R3" V 5443 2500 50  0000 C CNN
F 1 "1k" V 5534 2500 50  0000 C CNN
F 2 "resistor:R_Axial_DIN0207_L6.3mm_D2.5mm_P10.16mm_Horizontal" V 5580 2500 50  0001 C CNN
F 3 "~" H 5650 2500 50  0001 C CNN
	1    5650 2500
	0    1    1    0   
$EndComp
$Comp
L Isolator:H11L1 U2
U 1 1
P 6250 2075
F 0 "U2" H 6125 1750 50  0000 C CNN
F 1 "H11L1M" H 6025 1825 50  0000 C CNN
F 2 "Package_DIP:DIP-6_W7.62mm_Socket_LongPads" H 6160 2075 50  0001 C CNN
F 3 "" H 6160 2075 50  0001 C CNN
	1    6250 2075
	-1   0    0    1   
$EndComp
$Comp
L Device:D D1
U 1 1
P 6875 1900
F 0 "D1" V 6921 1820 50  0000 R CNN
F 1 "1N4148" V 6830 1820 50  0000 R CNN
F 2 "Diode_THT:D_DO-35_SOD27_P7.62mm_Horizontal" H 6875 1900 50  0001 C CNN
F 3 "~" H 6875 1900 50  0001 C CNN
	1    6875 1900
	0    -1   -1   0   
$EndComp
Text GLabel 3675 2400 2    60   Output ~ 0
I2C_SCL
Text GLabel 3675 2300 2    60   Output ~ 0
I2C_SDA
Wire Wire Line
	3675 2400 3600 2400
Wire Wire Line
	3600 2300 3675 2300
Wire Wire Line
	1925 2500 2000 2500
Connection ~ 2900 1525
Wire Wire Line
	2900 1525 2900 1600
$Comp
L power:+3.3V #PWR04
U 1 1
P 2900 1450
F 0 "#PWR04" H 2900 1300 50  0001 C CNN
F 1 "+3.3V" H 2915 1623 50  0000 C CNN
F 2 "" H 2900 1450 50  0001 C CNN
F 3 "" H 2900 1450 50  0001 C CNN
	1    2900 1450
	1    0    0    -1  
$EndComp
$Comp
L power:+5V #PWR03
U 1 1
P 2600 1450
F 0 "#PWR03" H 2600 1300 50  0001 C CNN
F 1 "+5V" H 2600 1600 50  0000 C CNN
F 2 "" H 2600 1450 50  0001 C CNN
F 3 "" H 2600 1450 50  0001 C CNN
	1    2600 1450
	1    0    0    -1  
$EndComp
Connection ~ 2600 1525
Wire Wire Line
	2600 1600 2600 1525
$Comp
L power:GND #PWR05
U 1 1
P 3100 4350
F 0 "#PWR05" H 3100 4100 50  0001 C CNN
F 1 "GND" H 3105 4177 50  0000 C CNN
F 2 "" H 3100 4350 50  0001 C CNN
F 3 "" H 3100 4350 50  0001 C CNN
	1    3100 4350
	1    0    0    -1  
$EndComp
Wire Wire Line
	3100 4350 3100 4275
Wire Wire Line
	2500 4200 2500 4275
Wire Wire Line
	2500 4275 2600 4275
Connection ~ 2600 4275
Wire Wire Line
	2600 4200 2600 4275
Wire Wire Line
	2600 4275 2700 4275
Connection ~ 2700 4275
Wire Wire Line
	2700 4200 2700 4275
Wire Wire Line
	2700 4275 2800 4275
Connection ~ 2800 4275
Wire Wire Line
	2800 4200 2800 4275
Wire Wire Line
	2800 4275 2900 4275
Connection ~ 2900 4275
Wire Wire Line
	2900 4200 2900 4275
Wire Wire Line
	2900 4275 3000 4275
Wire Wire Line
	3000 4275 3100 4275
Connection ~ 3000 4275
Wire Wire Line
	3000 4200 3000 4275
Connection ~ 3100 4275
Wire Wire Line
	3100 4275 3100 4200
Connection ~ 2500 4275
Wire Wire Line
	2400 4275 2500 4275
Wire Wire Line
	2400 4200 2400 4275
$Comp
L raspberry_pi:Raspberry_Pi_2_3 A1
U 1 1
P 2800 2900
F 0 "A1" H 2175 4250 50  0000 C CNN
F 1 "Raspberry PI 3A+" H 2175 4175 50  0000 C CNN
F 2 "RPI:Raspberry_Pi_3A_Socketed_THT_FaceDown_MountingHoles" H 2800 2900 50  0001 C CNN
F 3 "https://www.raspberrypi.org/documentation/hardware/raspberrypi/schematics/rpi_SCH_3bplus_1p0_reduced.pdf" H 2800 2900 50  0001 C CNN
	1    2800 2900
	1    0    0    -1  
$EndComp
Text GLabel 7675 2175 2    50   Input ~ 0
MIDI_SOURCE
Text GLabel 7675 1575 2    50   Input ~ 0
MIDI_SINK
Wire Wire Line
	7675 1575 6875 1575
Connection ~ 6875 1575
Wire Wire Line
	7675 2175 7600 2175
Text GLabel 11875 6525 1    50   Output ~ 0
MIDI_SOURCE
Text GLabel 11575 6525 1    50   Output ~ 0
MIDI_SINK
Wire Wire Line
	11875 6525 11875 6750
Wire Wire Line
	11575 6525 11575 6750
$Comp
L audio_jack:TRS_3.5mm J3
U 1 1
P 7675 6150
F 0 "J3" H 7653 6575 50  0000 C CNN
F 1 "EXT_MIDI" H 7653 6484 50  0000 C CNN
F 2 "audio_jack:PJ-307_IN" H 7925 6250 50  0001 C CNN
F 3 "~" H 7925 6250 50  0001 C CNN
	1    7675 6150
	1    0    0    -1  
$EndComp
NoConn ~ 7475 6350
NoConn ~ 7875 5950
NoConn ~ 7875 6250
Text GLabel 8500 6050 2    50   Output ~ 0
EXT_SOURCE
Text GLabel 8500 6150 2    50   Output ~ 0
EXT_SINK
Wire Wire Line
	7875 6050 8000 6050
Wire Wire Line
	7875 6150 8000 6150
$Comp
L audio_jack:TRS_3.5mm J5
U 1 1
P 7675 7025
F 0 "J5" H 7653 7450 50  0000 C CNN
F 1 "INT_MIDI" H 7653 7359 50  0000 C CNN
F 2 "audio_jack:PJ-307_IN" H 7925 7125 50  0001 C CNN
F 3 "~" H 7925 7125 50  0001 C CNN
	1    7675 7025
	1    0    0    -1  
$EndComp
NoConn ~ 7475 7225
NoConn ~ 7875 6825
NoConn ~ 7875 7125
Text GLabel 8500 6925 2    50   Output ~ 0
INT_SOURCE
Text GLabel 8500 7025 2    50   Output ~ 0
INT_SINK
Text GLabel 11675 6525 1    50   Input ~ 0
EXT_SOURCE
Text GLabel 11375 6525 1    50   Input ~ 0
EXT_SINK
Text GLabel 11775 6525 1    50   Input ~ 0
INT_SOURCE
Text GLabel 11475 6525 1    50   Input ~ 0
INT_SINK
Wire Wire Line
	11375 6525 11375 6750
Wire Wire Line
	11475 6525 11475 6750
Wire Wire Line
	11675 6525 11675 6750
Wire Wire Line
	11775 6525 11775 6750
$Comp
L audio_jack:TRS_3.5mm J8
U 1 1
P 7675 7900
F 0 "J8" H 7653 8325 50  0000 C CNN
F 1 "THRU" H 7653 8234 50  0000 C CNN
F 2 "audio_jack:PJ-307_OUT" H 7925 8000 50  0001 C CNN
F 3 "~" H 7925 8000 50  0001 C CNN
	1    7675 7900
	1    0    0    -1  
$EndComp
NoConn ~ 7875 7700
NoConn ~ 7875 8000
Text GLabel 8500 7800 2    50   Output ~ 0
THRU_SOURCE
Text GLabel 8500 7900 2    50   Output ~ 0
THRU_SINK
$Comp
L power:+5V #PWR0119
U 1 1
P 8450 3775
F 0 "#PWR0119" H 8450 3625 50  0001 C CNN
F 1 "+5V" H 8450 3915 50  0000 C CNN
F 2 "" H 8450 3775 50  0000 C CNN
F 3 "" H 8450 3775 50  0000 C CNN
	1    8450 3775
	1    0    0    -1  
$EndComp
$Comp
L Device:R R2
U 1 1
P 8450 3975
F 0 "R2" H 8375 4025 50  0000 R CNN
F 1 "220" H 8400 3950 50  0000 R CNN
F 2 "resistor:R_Axial_DIN0207_L6.3mm_D2.5mm_P10.16mm_Horizontal" V 8380 3975 50  0001 C CNN
F 3 "~" H 8450 3975 50  0001 C CNN
	1    8450 3975
	1    0    0    -1  
$EndComp
Wire Wire Line
	8450 3775 8450 3825
Wire Wire Line
	8100 4200 8450 4200
Wire Wire Line
	8450 4200 8450 4125
Wire Wire Line
	7400 4600 7400 4200
Wire Wire Line
	7400 4200 7500 4200
NoConn ~ 8100 4100
NoConn ~ 7500 4100
$Comp
L BulkyMIDI:DIN-5_MIDI J2
U 1 1
P 7800 4100
F 0 "J2" H 7800 3733 50  0000 C CNN
F 1 "MIDI OUT" H 7800 3824 50  0000 C CNN
F 2 "Connector_PinHeader_2.54mm:PinHeader_1x06_P2.54mm_Vertical" H 7800 4100 50  0001 C CNN
F 3 "" H 7800 4100 50  0001 C CNN
	1    7800 4100
	-1   0    0    1   
$EndComp
$Comp
L power:GND #PWR012
U 1 1
P 7800 4575
F 0 "#PWR012" H 7800 4325 50  0001 C CNN
F 1 "GND" H 7805 4402 50  0000 C CNN
F 2 "" H 7800 4575 50  0001 C CNN
F 3 "" H 7800 4575 50  0001 C CNN
	1    7800 4575
	1    0    0    -1  
$EndComp
Wire Wire Line
	7800 4400 7800 4475
Wire Wire Line
	7800 4475 7900 4475
Wire Wire Line
	7900 4475 7900 4375
Connection ~ 7800 4475
Wire Wire Line
	7800 4475 7800 4575
Text GLabel 10300 2375 0    50   Input ~ 0
THRU_SOURCE
Text GLabel 10300 2750 2    50   Input ~ 0
THRU_SINK
Wire Wire Line
	9625 2750 10300 2750
$Comp
L power:GND #PWR0102
U 1 1
P 7475 8100
F 0 "#PWR0102" H 7475 7850 50  0001 C CNN
F 1 "GND" H 7480 7927 50  0000 C CNN
F 2 "" H 7475 8100 50  0001 C CNN
F 3 "" H 7475 8100 50  0001 C CNN
	1    7475 8100
	1    0    0    -1  
$EndComp
$Comp
L solder_select:Jumper_4_Swappable J9
U 1 1
P 8200 6050
F 0 "J9" H 8250 6267 50  0000 C CNN
F 1 "EXT_TRS_SWAP" H 8250 6176 50  0000 C CNN
F 2 "solder_bridge:select_swappable" H 8190 6050 50  0001 C CNN
F 3 "~" H 8190 6050 50  0001 C CNN
	1    8200 6050
	1    0    0    -1  
$EndComp
Wire Wire Line
	7875 6925 8000 6925
Wire Wire Line
	7875 7025 8000 7025
$Comp
L solder_select:Jumper_4_Swappable J10
U 1 1
P 8200 6925
F 0 "J10" H 8250 7142 50  0000 C CNN
F 1 "INT_TRS_SWAP" H 8250 7051 50  0000 C CNN
F 2 "solder_bridge:select_swappable" H 8190 6925 50  0001 C CNN
F 3 "~" H 8190 6925 50  0001 C CNN
	1    8200 6925
	1    0    0    -1  
$EndComp
Wire Wire Line
	7875 7800 8000 7800
Wire Wire Line
	7875 7900 8000 7900
$Comp
L solder_select:Jumper_4_Swappable J11
U 1 1
P 8200 7800
F 0 "J11" H 8250 8017 50  0000 C CNN
F 1 "THRU_TRS_SWAP" H 8250 7926 50  0000 C CNN
F 2 "solder_bridge:select_swappable" H 8190 7800 50  0001 C CNN
F 3 "~" H 8190 7800 50  0001 C CNN
	1    8200 7800
	1    0    0    -1  
$EndComp
Text Notes 7125 5100 0    50   ~ 0
MIDI-connectors
Text Notes 7125 5550 0    50   ~ 0
3.5mm jacks are used for MIDI-signals, mainly because\nthey are more compact yet are somewhat standardised.\nTwo variants are used, type A (link square with round\npad) and type B (link squares and link round pads in\npairs).
Wire Wire Line
	5500 9800 5575 9800
Text Notes 1000 8800 0    50   ~ 0
Status LEDs
Text GLabel 1550 10325 0    50   Input ~ 0
MIDI_THRUn
Text Notes 1000 9725 0    50   ~ 0
Board status, shows that the boards are\npowered as well as separate LED for the\nMCU functionality.\n\nDATA received on MIDI input for main\nboard is also shown, but as I didn't like\nthe flickering we'll light it up as mostly\nsolid - as long as there is activity. \n\nThis is calculated as\nT = 1.1 * R21 * C8 = 0.11s
Wire Notes Line
	975  10725 975  8675
Wire Notes Line
	6925 8675 6925 10725
$Comp
L Timer:NE555P U4
U 1 1
P 4350 10000
F 0 "U4" H 4050 10350 50  0000 C CNN
F 1 "NE555P" H 4350 10000 50  0000 C CNN
F 2 "Package_DIP:DIP-8_W7.62mm_Socket_LongPads" H 5000 9600 50  0001 C CNN
F 3 "http://www.ti.com/lit/ds/symlink/ne555.pdf" H 5200 9600 50  0001 C CNN
	1    4350 10000
	1    0    0    -1  
$EndComp
$Comp
L power:+5V #PWR025
U 1 1
P 3475 9425
F 0 "#PWR025" H 3475 9275 50  0001 C CNN
F 1 "+5V" H 3475 9565 50  0000 C CNN
F 2 "" H 3475 9425 50  0000 C CNN
F 3 "" H 3475 9425 50  0000 C CNN
	1    3475 9425
	1    0    0    -1  
$EndComp
$Comp
L Device:R R21
U 1 1
P 2750 9300
F 0 "R21" V 2543 9300 50  0000 C CNN
F 1 "100k" V 2634 9300 50  0000 C CNN
F 2 "resistor:R_Axial_DIN0207_L6.3mm_D2.5mm_P10.16mm_Horizontal" V 2680 9300 50  0001 C CNN
F 3 "~" H 2750 9300 50  0001 C CNN
	1    2750 9300
	-1   0    0    1   
$EndComp
Wire Wire Line
	2750 9150 2750 9075
$Comp
L Device:C_Small C9
U 1 1
P 3675 10375
F 0 "C9" V 3850 10325 50  0000 L CNN
F 1 "10nF" V 3775 10250 50  0000 L CNN
F 2 "Capacitor_THT:C_Disc_D4.7mm_W2.5mm_P5.00mm" H 3675 10375 50  0001 C CNN
F 3 "" H 3675 10375 50  0001 C CNN
	1    3675 10375
	-1   0    0    1   
$EndComp
$Comp
L power:GND #PWR029
U 1 1
P 4350 10400
F 0 "#PWR029" H 4350 10150 50  0001 C CNN
F 1 "GND" H 4355 10227 50  0000 C CNN
F 2 "" H 4350 10400 50  0001 C CNN
F 3 "" H 4350 10400 50  0001 C CNN
	1    4350 10400
	1    0    0    -1  
$EndComp
$Comp
L Transistor_BJT:2N3906 Q1
U 1 1
P 3175 9800
F 0 "Q1" H 3050 9850 50  0000 R CNN
F 1 "2N3906" H 3050 9925 50  0000 R CNN
F 2 "Package_TO_SOT_THT:TO-92_Inline_Wide" H 3375 9725 50  0001 L CIN
F 3 "https://www.onsemi.com/pub/Collateral/2N3906-D.PDF" H 3175 9800 50  0001 L CNN
	1    3175 9800
	-1   0    0    1   
$EndComp
$Comp
L Device:R R22
U 1 1
P 3475 9575
F 0 "R22" V 3268 9575 50  0000 C CNN
F 1 "10k" V 3359 9575 50  0000 C CNN
F 2 "resistor:R_Axial_DIN0207_L6.3mm_D2.5mm_P10.16mm_Horizontal" V 3405 9575 50  0001 C CNN
F 3 "~" H 3475 9575 50  0001 C CNN
	1    3475 9575
	-1   0    0    1   
$EndComp
Wire Wire Line
	3475 9725 3475 9800
$Comp
L power:+5V #PWR022
U 1 1
P 2750 9075
F 0 "#PWR022" H 2750 8925 50  0001 C CNN
F 1 "+5V" H 2750 9215 50  0000 C CNN
F 2 "" H 2750 9075 50  0000 C CNN
F 3 "" H 2750 9075 50  0000 C CNN
	1    2750 9075
	1    0    0    -1  
$EndComp
$Comp
L power:+5V #PWR027
U 1 1
P 3775 10200
F 0 "#PWR027" H 3775 10050 50  0001 C CNN
F 1 "+5V" H 3775 10340 50  0000 C CNN
F 2 "" H 3775 10200 50  0000 C CNN
F 3 "" H 3775 10200 50  0000 C CNN
	1    3775 10200
	1    0    0    -1  
$EndComp
Wire Wire Line
	3775 10200 3850 10200
Wire Wire Line
	3675 10275 3675 10000
$Comp
L Device:CP_Small C8
U 1 1
P 2750 9800
F 0 "C8" H 2865 9846 50  0000 L CNN
F 1 "1uF" H 2865 9755 50  0000 L CNN
F 2 "Capacitor_THT:CP_Radial_D5.0mm_P2.00mm" H 2750 9800 50  0001 C CNN
F 3 "~" H 2750 9800 50  0001 C CNN
	1    2750 9800
	1    0    0    -1  
$EndComp
Wire Wire Line
	2750 9525 3075 9525
Connection ~ 3075 9525
Wire Wire Line
	3075 9525 3075 9600
$Comp
L power:GND #PWR024
U 1 1
P 3075 10000
F 0 "#PWR024" H 3075 9750 50  0001 C CNN
F 1 "GND" H 3080 9827 50  0000 C CNN
F 2 "" H 3075 10000 50  0001 C CNN
F 3 "" H 3075 10000 50  0001 C CNN
	1    3075 10000
	1    0    0    -1  
$EndComp
$Comp
L power:GND #PWR023
U 1 1
P 2750 10000
F 0 "#PWR023" H 2750 9750 50  0001 C CNN
F 1 "GND" H 2755 9827 50  0000 C CNN
F 2 "" H 2750 10000 50  0001 C CNN
F 3 "" H 2750 10000 50  0001 C CNN
	1    2750 10000
	1    0    0    -1  
$EndComp
$Comp
L power:GND #PWR026
U 1 1
P 3675 10475
F 0 "#PWR026" H 3675 10225 50  0001 C CNN
F 1 "GND" H 3680 10302 50  0000 C CNN
F 2 "" H 3675 10475 50  0001 C CNN
F 3 "" H 3675 10475 50  0001 C CNN
	1    3675 10475
	1    0    0    -1  
$EndComp
$Comp
L power:+5V #PWR028
U 1 1
P 4350 9450
F 0 "#PWR028" H 4350 9300 50  0001 C CNN
F 1 "+5V" H 4350 9590 50  0000 C CNN
F 2 "" H 4350 9450 50  0000 C CNN
F 3 "" H 4350 9450 50  0000 C CNN
	1    4350 9450
	1    0    0    -1  
$EndComp
Wire Wire Line
	2750 9450 2750 9525
Connection ~ 2750 9525
Connection ~ 5100 10000
Wire Wire Line
	5100 10000 5100 10200
Wire Wire Line
	4850 10200 5100 10200
Wire Wire Line
	4850 10000 5100 10000
$Comp
L Device:C_Small C10
U 1 1
P 4550 9525
F 0 "C10" V 4725 9475 50  0000 L CNN
F 1 "100nF" V 4650 9400 50  0000 L CNN
F 2 "Capacitor_THT:C_Disc_D4.7mm_W2.5mm_P5.00mm" H 4550 9525 50  0001 C CNN
F 3 "" H 4550 9525 50  0001 C CNN
	1    4550 9525
	0    -1   -1   0   
$EndComp
Wire Wire Line
	4350 9525 4350 9600
Wire Wire Line
	4350 9450 4350 9525
Connection ~ 4350 9525
$Comp
L power:GND #PWR030
U 1 1
P 4925 9525
F 0 "#PWR030" H 4925 9275 50  0001 C CNN
F 1 "GND" H 4930 9352 50  0000 C CNN
F 2 "" H 4925 9525 50  0001 C CNN
F 3 "" H 4925 9525 50  0001 C CNN
	1    4925 9525
	1    0    0    -1  
$EndComp
Wire Wire Line
	4450 9525 4350 9525
Wire Wire Line
	4650 9525 4925 9525
Text GLabel 3675 9100 0    50   Input ~ 0
LED_DATA
Text GLabel 2150 10325 2    50   Output ~ 0
LED_DATA
Connection ~ 3775 9800
Wire Wire Line
	3775 9800 3850 9800
Wire Wire Line
	3675 9100 3775 9100
Wire Wire Line
	3775 9100 3775 9800
Wire Wire Line
	5100 9000 3075 9000
Wire Wire Line
	5100 9000 5100 10000
Wire Wire Line
	3075 9000 3075 9525
Wire Wire Line
	2750 9525 2750 9700
Wire Wire Line
	2750 9900 2750 10000
Connection ~ 3475 9800
Wire Wire Line
	3475 9800 3775 9800
Wire Wire Line
	3375 9800 3475 9800
Wire Wire Line
	3675 10000 3850 10000
Text GLabel 9375 1800 2    50   Output ~ 0
MIDI_THRUn
Wire Wire Line
	9375 1800 9175 1800
Connection ~ 9175 1800
Wire Wire Line
	9175 1800 9175 1875
Wire Wire Line
	14075 6525 14075 6750
$Comp
L Device:R R7
U 1 1
P 5350 9800
F 0 "R7" V 5175 9800 50  0000 C CNN
F 1 "2k2*" V 5250 9800 50  0000 C CNN
F 2 "resistor:R_Axial_DIN0207_L6.3mm_D2.5mm_P10.16mm_Horizontal" V 5280 9800 50  0001 C CNN
F 3 "~" H 5350 9800 50  0001 C CNN
	1    5350 9800
	0    -1   1    0   
$EndComp
Text GLabel 5575 9800 2    50   Output ~ 0
LED_OUT
Text GLabel 14075 6525 1    50   Input ~ 0
LED_OUT
Wire Wire Line
	5200 9800 4850 9800
Text Notes 5350 10375 0    50   ~ 0
* Value of R7 must be adjusted to\nfit the type of LED used. Current\nvalue may be suitable for a\nmodern LED, for the older types\nuse a value above 330 ohm.
Wire Notes Line
	975  8675 6925 8675
Wire Notes Line
	975  10725 6925 10725
$EndSCHEMATC
